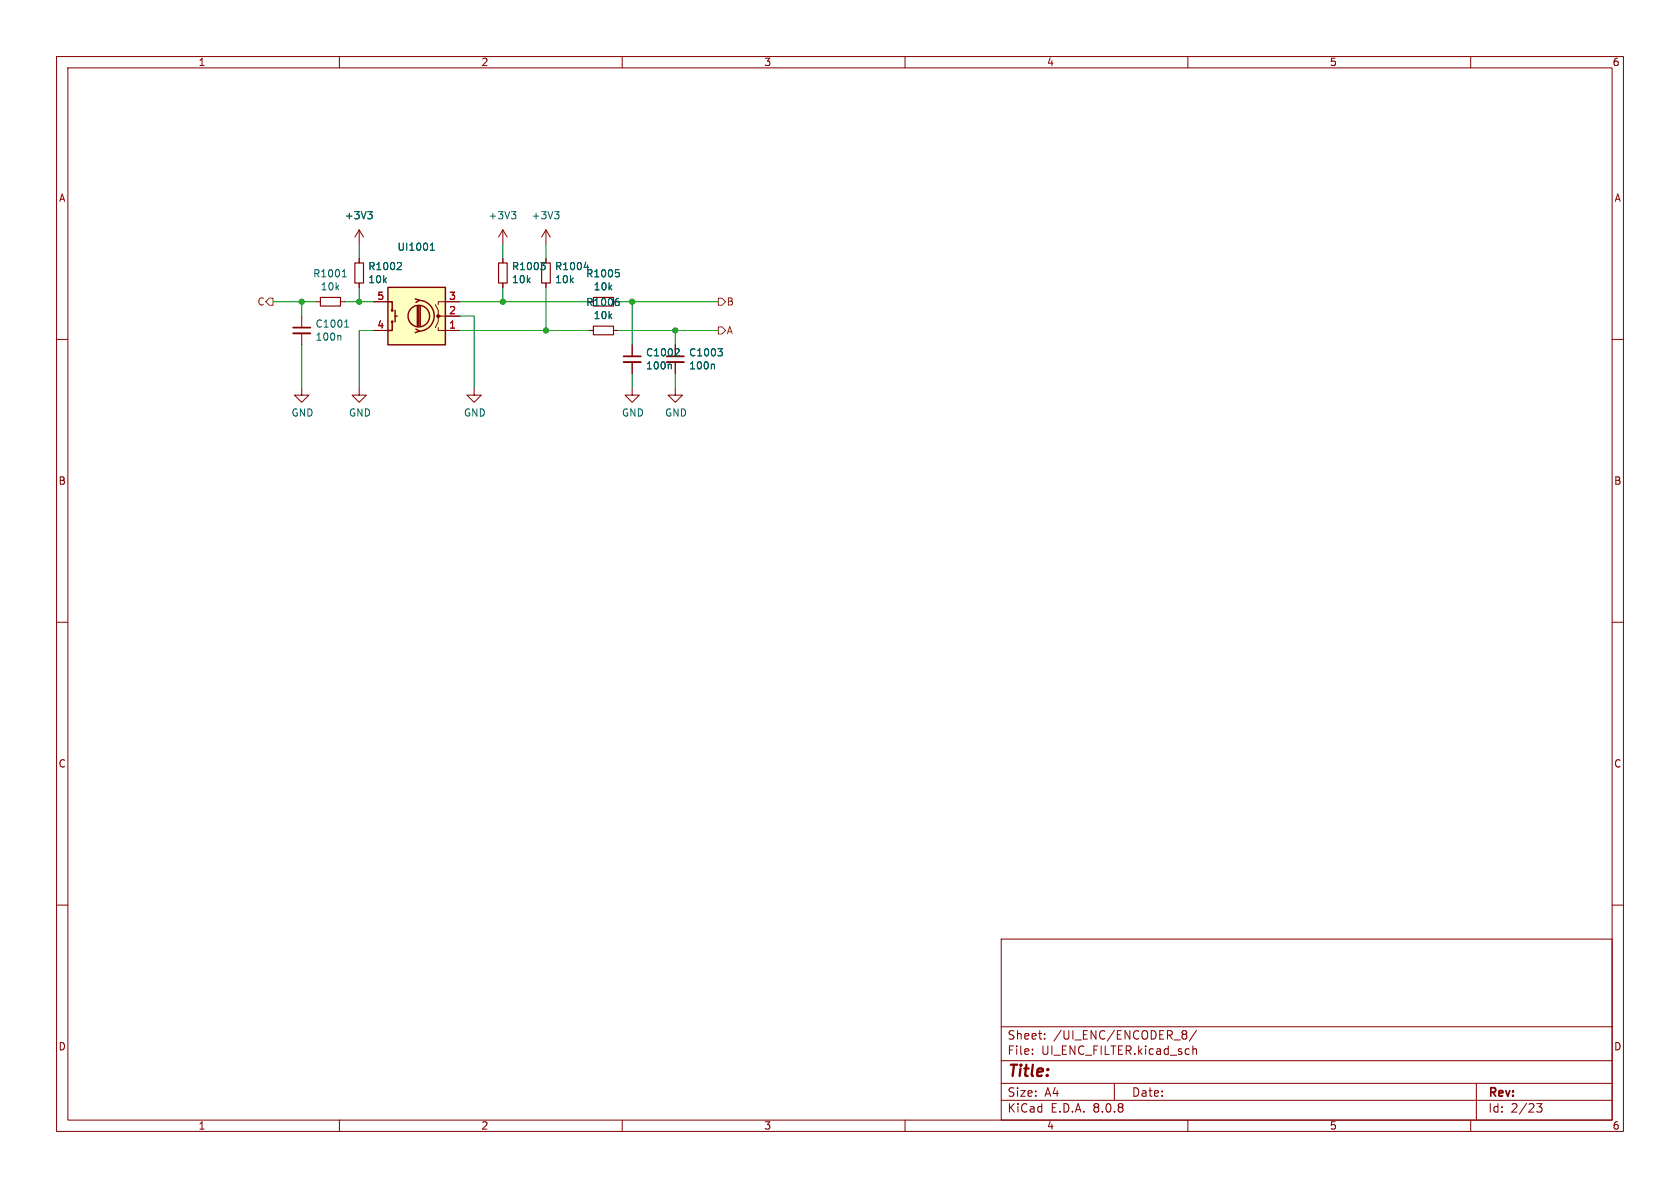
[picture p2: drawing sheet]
<svg xmlns="http://www.w3.org/2000/svg" width="297mm" height="210mm" viewBox="0 0 297 210" stroke-linecap="round" stroke-linejoin="round" font-family="sans-serif">
<g fill="none" stroke="#840000" stroke-width=".18">
<path d="M10 10h277v190h-277zM12 12h273v186h-273zM60 10v2M110 10v2M160 10v2M210 10v2M260 10v2M55.9 53.3h.7M60.2 53.3h.8M96.5 45.7v.8M96.5 50v.8M10 60h2"/>
<path d="M111.8 68.6v1.3h1.2l-1.2 1.2-1.3-1.2h1.3M111.8 61v2M111.8 64v2M119.4 68.6v1.3h1.2l-1.2 1.2-1.3-1.2h1.3M285 60h2M10 110h2M285 110h2M10 160h2M177 166h108v32h-108zM285 160h2M60 198v2M110 198v2"/>
<path d="M160 198v2M177 194.5h108M177 191.5h108M177 187.5h108M177 181.5h108M182.5 186.3v.1M182.5 185.5v.1M184.7 183.6v.1M184.7 182.8v.1M197 191.5v3M209.1 182.8h.1M209.1 182.3l.4-.1 .2 .1 .1 .3-.3 .2"/>
<path d="M209.2 182.8h.3M209.2 182.8l-.1 .1M209.5 182.8l.3 .3-.1 .5-.2 .1-.4-.1M210 198v2M210.9 184.9v1.5M210.9 185.5l.2-.1 .4 .1v.9M211.5 182.1l-1.3 2M260 198v2M261 191.5v6.5M271.7 195.1h.9l-.5 .6 .4 .1v.7l-.2 .1-.6-.1"/>
</g>
<path d="M56.6 52.6h3.6v1.5h-3.6zM95.8 46.5h1.5v3.5h-1.5z" fill="none" stroke="#840000" stroke-width=".2"/>
<path d="M60.5 48.9h.7M60.6 48l.3-.3v1.2M103.3 47.2h.8M103.9 46.8v.9M118.5 64.4l.2 .2v.6M119.8 61.6l.3 .3-.1 .3-.7 .7h.8" fill="none" stroke="#006464" stroke-width=".18"/>
<path d="M110.2 64h3.1" fill="none" stroke="#840000" stroke-width=".33"/>
<path d="M110.2 63h3.1" fill="none" stroke="#840000" stroke-width=".3"/>
<path d="M68.6 50.8h10.1v10.2h-10.1z" fill="#ffffc2"/>
<g fill="none" stroke="#840000" stroke-width=".25">
<path d="M68.6 50.8h10.1v10.2h-10.1zM68.6 53.3h.7v1.6M69.3 56.9v1.5h-.7M69.8 55.9h.4M69.8 54.9v2M73.4 52.8l.8 .3-.7 .4M73.5 58.2l.7 .3-.8 .3M73.8 54.1v3.6M74 53.1a2.73 2.73 0 0 1 2.8 2.7 2.73 2.73 0 0 1-2.8 2.7M74 54.1v3.6M74.3 54.1v3.6"/>
<circle cx="69.3" cy="56.9" r=".13"/>
<circle cx="69.3" cy="54.9" r=".13"/>
<circle cx="74" cy="55.9" r="1.9"/>
</g>
<circle cx="77.5" cy="55.9" r=".25" fill="#840000" stroke="#840000" stroke-width=".18"/>
<g fill="none" stroke="#840000" stroke-width=".18">
<path d="M53.3 55.9v2M53.3 58.9v2.1M63.5 40.6v2.6M63.5 45.7v.8M63.5 50v.8M63.5 40.6l-.8 1.3M63.5 40.6l.8 1.3M66 58.4h2.6M66 53.3h2.6M77 53.8l.5 1.1v1h3.8M77.5 57.9v.5h3.8M78 55.9h-.5v1l-.5 1"/>
<path d="M81.3 53.3h-3.8v.5M88.9 40.6v2.6M88.9 45.7v.8M88.9 50v.8M88.9 40.6l-.8 1.3M88.9 40.6l.8 1.3M96.5 40.6l-.7 1.3M96.5 40.6v2.6M96.5 45.7v.8M96.5 50v.8M96.5 40.6l.8 1.3M104.1 58.4h.8"/>
<path d="M108.5 58.4h.7M53.3 68.6v1.3h1.3l-1.3 1.2-1.2-1.2h1.2M63.5 68.6v1.3h1.3l-1.3 1.2-1.3-1.2h1.3M83.8 68.6v1.3h1.3l-1.3 1.2-1.3-1.2h1.3M111.8 61v2M111.8 64v2M119.4 61v2M119.4 64v2"/>
</g>
<g fill="none" stroke="#006464" stroke-width=".18">
<path d="M65 37.4h.8l-.4 .5M65.6 37.9l.2 .2v.3l-.2 .3M90.4 37.4h.8l-.4 .5M91 37.9l.2 .2v.3l-.2 .3M98 37.4h.8l-.4 .5M98.6 37.9l.2 .2v.3l-.2 .3M60.1 59.3l.2 .2v.6M60.9 57.8h.8M61 56.9l.3-.3v1.2M70.7 46.4l.3 .2-.1 .3-.7 .8h.8M76.1 44.2h.7M76.1 43.3l.3-.3v1.2"/>
<path d="M95.6 46.4h.8l-.4 .5M96.1 46.9l.3 .2v.3l-.3 .3M103.3 47.2h.8M103.9 46.8v.9M108.8 47.7h.6M109.1 52.8h.3M109.3 53.2l.2 .3v.3l-.2 .2M109.3 48.2l.2 .2v.3l-.2 .2M118.5 64.4l.2 .2v.6M119.8 61.6l.3 .3-.1 .3-.7 .7h.8M126.1 64.4l.2 .2v.6M126.9 61.6h.8l-.4 .5"/>
<path d="M127.5 62.1l.2 .3v.3l-.2 .2"/>
</g>
<path d="M62.7 46.5h1.6v3.5h-1.6zM88.1 46.5h1.6v3.5h-1.6zM104.9 57.7h3.6v1.5h-3.6zM104.9 52.6h3.6v1.5h-3.6z" fill="none" stroke="#840000" stroke-width=".2"/>
<path d="M51.8 58.9h3.1M117.9 64h3" fill="none" stroke="#840000" stroke-width=".33"/>
<path d="M51.8 57.9h3.1M117.9 63h3" fill="none" stroke="#840000" stroke-width=".3"/>
<path d="M47 53.3l.6-.6h.7v1.3h-.7zM127 57.8h.6l.7 .6-.7 .7h-.6zM127 52.7h.6l.7 .6-.7 .7h-.6z" fill="none" stroke="#725600" stroke-width=".18"/>
<g fill="none" stroke="#009600" stroke-width=".18">
<path d="M48.3 53.3h7.6M53.3 53.3v2.6M61 53.3h5M63.5 43.2v2.5M63.5 50.8v2.5M66 58.4h-2.5v10.2M81.3 53.3h22.8M81.3 58.4h22.8M81.3 55.9h2.5v12.7M88.9 43.2v2.5M88.9 50.8v2.5M96.5 43.2v2.5"/>
<path d="M96.5 50.8v7.6M109.2 53.3h17.8M109.2 58.4h17.8M111.8 53.3v7.7M119.4 58.4v2.6M53.3 61v7.6M111.8 66v2.6M119.4 66v2.6"/>
</g>
<g fill="#009600" stroke="#009600" stroke-width=".18">
<circle cx="88.9" cy="53.3" r=".46"/>
<circle cx="63.5" cy="53.3" r=".46"/>
<circle cx="53.3" cy="53.3" r=".46"/>
<circle cx="96.5" cy="58.4" r=".46"/>
<circle cx="119.4" cy="58.4" r=".46"/>
<circle cx="111.8" cy="53.3" r=".46"/>
</g>
<text font-size="2.8" fill="#840000" x="178" y="190.9">Title:</text>
<g font-size="2.1" fill="#840000">
<text x="178" y="184">Sheet:</text>
<text x="186.2" y="184">/UI_ENC/ENCODER_8/</text>
<text x="178" y="186.7">File:</text>
<text x="184.1" y="186.7">UI_ENC_FILTER.kicad_sch</text>
<text x="178" y="196.9">KiCad</text>
<text x="178" y="194.1">Size:</text>
<text x="184.7" y="194.1">A4</text>
<text x="185.7" y="196.9">E.D.A.</text>
<text x="193.3" y="196.9">8.0.8</text>
<text x="200" y="194.1">Date:</text>
<text x="263" y="194.3">Rev:</text>
<text x="263" y="196.9">Id:</text>
<text x="267.1" y="196.9">2/23</text>
</g>
<g font-size="1.8" fill="#840000">
<text x="35" y="11.9">1</text>
<text x="85" y="11.9">2</text>
<text x="135" y="11.9">3</text>
<text x="185" y="11.9">4</text>
<text x="235" y="11.9">5</text>
<text x="285" y="11.9">6</text>
<text x="10.3" y="35.9">A</text>
<text x="285.3" y="35.9">A</text>
<text x="10.3" y="85.9">B</text>
<text x="285.3" y="85.9">B</text>
<text x="10.3" y="135.9">C</text>
<text x="285.3" y="135.9">C</text>
<text x="10.3" y="185.9">D</text>
<text x="285.3" y="185.9">D</text>
<text x="35" y="199.9">1</text>
<text x="85" y="199.9">2</text>
<text x="135" y="199.9">3</text>
<text x="185" y="199.9">4</text>
<text x="235" y="199.9">5</text>
<text x="285" y="199.9">6</text>
</g>
<g font-size="1.8" fill="#006464">
<text x="60.9" y="39">+3V3</text>
<text x="86.3" y="39">+3V3</text>
<text x="93.9" y="39">+3V3</text>
<text x="65" y="48">R1002</text>
<text x="70.2" y="44.5">UI1001</text>
<text x="90.4" y="48">R1003</text>
<text x="98" y="48">R1004</text>
<text x="55.3" y="49.2">R1001</text>
<text x="56.6" y="51.5">10k</text>
<text x="65" y="50.3">10k</text>
<text x="90.4" y="50.3">10k</text>
<text x="98" y="50.3">10k</text>
<text x="103.5" y="49.2">R1005</text>
<text x="104.9" y="51.5">10k</text>
<text x="55.7" y="58.1">C1001</text>
<text x="103.5" y="54.3">R1006</text>
<text x="104.9" y="56.6">10k</text>
<text x="55.7" y="60.4">100n</text>
<text x="114.1" y="65.5">100n</text>
<text x="114.1" y="63.2">C1002</text>
<text x="121.7" y="65.5">100n</text>
<text x="121.7" y="63.2">C1003</text>
<text x="51.4" y="73.8">GND</text>
<text x="61.6" y="73.8">GND</text>
<text x="81.9" y="73.8">GND</text>
<text x="109.9" y="73.8">GND</text>
<text x="117.5" y="73.8">GND</text>
</g>
<g font-size="1.8" fill="#a90000">
<text x="66.6" y="53.1">5</text>
<text x="79.3" y="53.1">3</text>
<text x="66.6" y="58.2">4</text>
<text x="79.3" y="58.2">1</text>
<text x="79.3" y="55.6">2</text>
</g>
<g font-size="1.8" fill="#725600">
<text x="45.4" y="54.2">C</text>
<text x="128.4" y="59.3">A</text>
<text x="128.4" y="54.2">B</text>
</g>
</svg>
